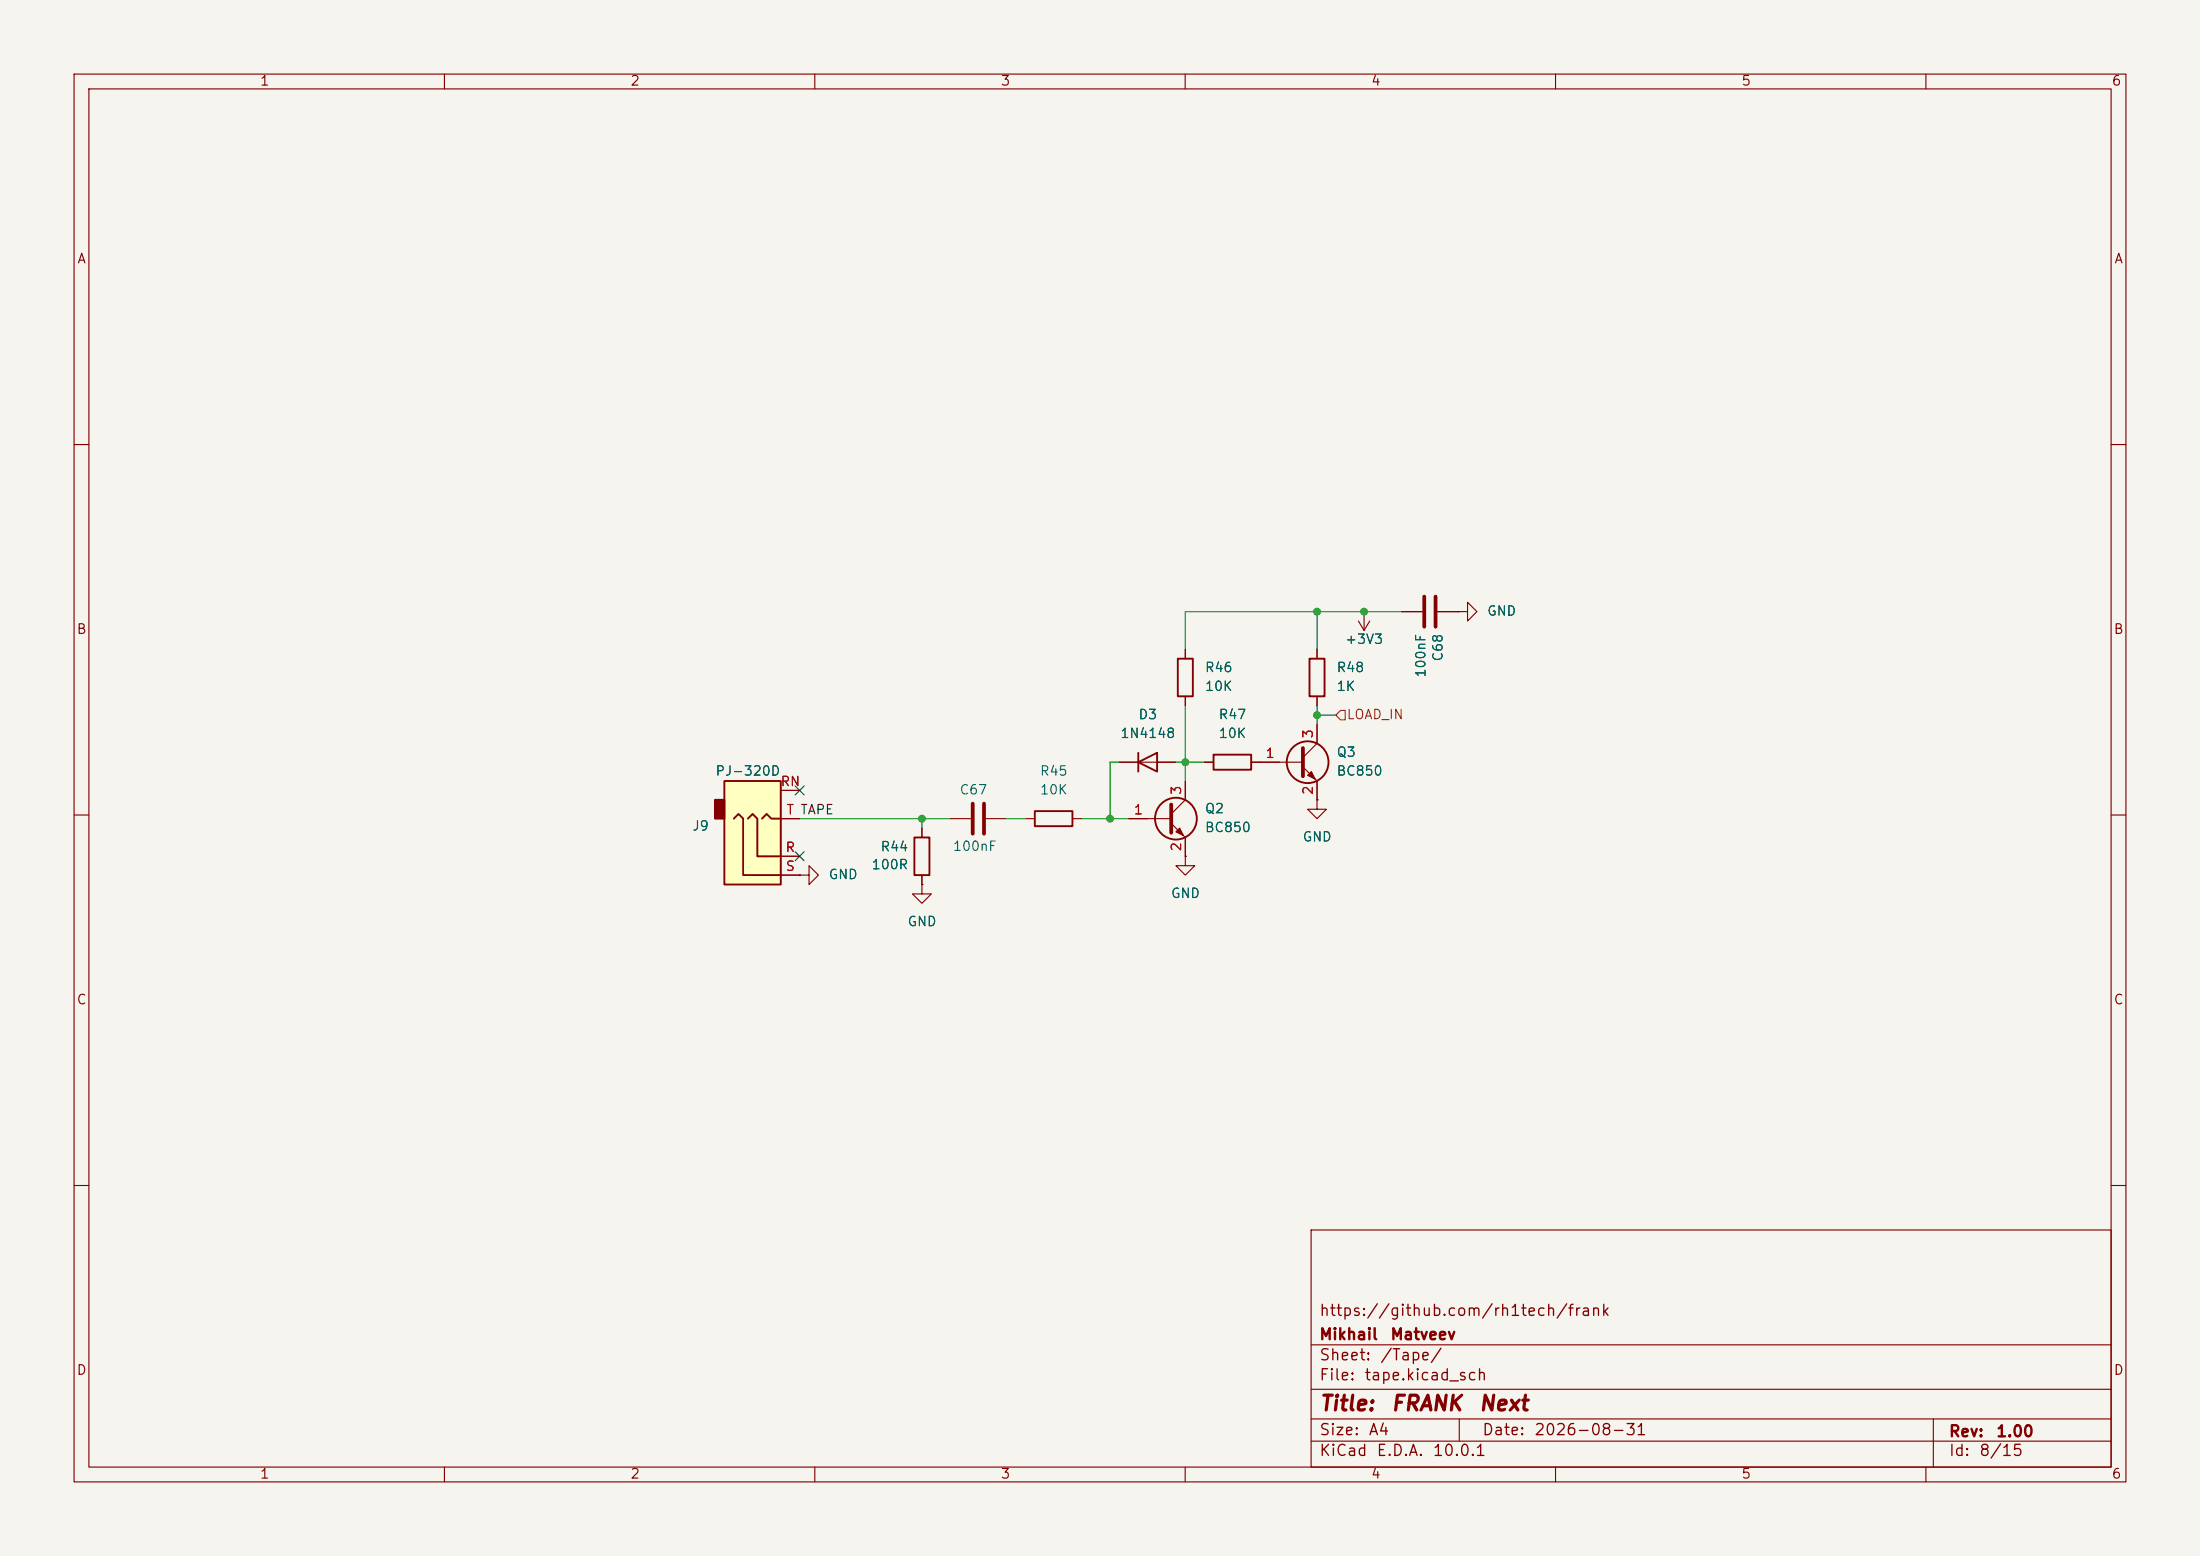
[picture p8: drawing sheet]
<svg xmlns="http://www.w3.org/2000/svg" width="297mm" height="210mm" viewBox="0 0 297 210" stroke-linecap="round" stroke-linejoin="round" font-family="sans-serif">
<path d="M0 0h297v210h-297z" fill="#f5f4ef" stroke="#f5f4ef" stroke-width=".14"/>
<g fill="none" stroke="#840000" stroke-width=".15">
<path d="M10 10h277v190h-277zM12 12h273v186h-273zM60 10v2M110 10v2M160 10v2M210 10v2M260 10v2M10 60h2M285 60h2M10 110h2M285 110h2M10 160h2"/>
<path d="M177 166h108v32h-108zM285 160h2M60 198v2M110 198v2M160 198v2M177 194.5h108M177 191.5h108M177 187.5h108M177 181.5h108M197 191.5v3M210 198v2M260 198v2"/>
<path d="M261 191.5v6.5"/>
</g>
<path d="M97.8 105.4h7.6v14h-7.6z" fill="#ffffc2"/>
<path d="M96.5 108h1.3v2.5h-1.3z" fill="#840000" stroke="#840000" stroke-width=".25"/>
<g fill="none" stroke="#840000" stroke-width=".25">
<path d="M159 88.9h2v5.1h-2zM176.8 88.9h2v5.1h-2zM97.8 105.4h7.6v14h-7.6zM99.1 110.5l.6-.6 .6 .6v7.6h5.1M101 110.5l.6-.6 .6 .6v5.1h3.2M102.9 110.5l.6-.6 .6 .6h1.3M123.4 113h2.1v5.1h-2.1zM139.7 109.5h5.1v2h-5.1zM153.7 102.9l2.5-1.3v2.5zM153.7 101.6v2.5M163.8 101.9h5.1v2h-5.1z"/>
<circle cx="158.7" cy="110.5" r="2.82"/>
<circle cx="176.5" cy="102.9" r="2.82"/>
</g>
<g fill="none" stroke="#840000" stroke-width=".15">
<path d="M160 87.6v1.3M160 94v1.3M177.8 87.6v1.3M177.8 94v1.3M177.8 97.8v2.5l-1.9 1.9M183.4 83.8l.7 1.3M184.1 82.6h.1M184.1 82.6v2.5M184.9 83.8l-.8 1.3M189.2 82.6h2.8M194.1 82.6h2.7M196.8 82.6h1.3v-1.3l1.3 1.3-1.3 1.2v-1.2"/>
<path d="M196.8 82.6h.1M105.4 115.6h2.5M105.4 106.7h2.5M105.4 118.1h2.5M105.4 110.5h2.5M107.9 118.1h1.3v-1.3l1.3 1.3-1.3 1.3v-1.3M107.9 118.1h.1M124.5 119.4v1.3h1.2l-1.2 1.2-1.3-1.2h1.3M124.5 119.4h.1M124.5 111.8v1.2M124.5 118.1v1.3M128.3 110.5h2.8"/>
<path d="M133.1 110.5h2.8M138.4 110.5h1.3M144.8 110.5h1.2M151.1 102.9h7.6M152.4 110.5h5.7M158.1 111.1l1.9 1.9v2.6M160 115.6v1.2h1.3l-1.3 1.3-1.3-1.3h1.3M160 115.6h.1M160 105.4v2.6l-1.9 1.9M162.6 102.9h1.2M168.9 102.9h7M175.9 103.5l1.9 1.9v2.6"/>
<path d="M177.8 108v1.2h1.3l-1.3 1.3-1.3-1.3h1.3M177.8 108h.1"/>
</g>
<path d="M192.3 80.5v4.1M193.8 80.5v4.1M131.3 108.5v4M132.8 108.5v4M158.1 108.6v3.8M175.9 101v3.8" fill="none" stroke="#840000" stroke-width=".51"/>
<g fill="#840000" stroke="#840000" stroke-width=".15">
<path d="M158.7 112.3l.6-.5 .5 1z"/>
<path d="M176.5 104.6l.5-.5 .5 1.1z"/>
</g>
<path d="M181 95.9h.6v1.3h-.6l-.7-.7z" fill="none" stroke="#725600" stroke-width=".15"/>
<path d="M160 95.3v10.1M177.8 82.6v5M177.8 95.3v2.5M177.8 96.5h2.5M189.2 82.6h-29.2v5M107.9 110.5h20.4M124.5 110.5v1.3M135.9 110.5h2.5M146 110.5h6.4M151.1 102.9h-1.2v7.6M158.7 102.9h3.9" fill="none" stroke="#009600" stroke-width=".15"/>
<path d="M107.3 106.1l1.3 1.2M107.3 115l1.3 1.2M108.6 106.1l-1.3 1.2M108.6 115l-1.3 1.2" fill="none" stroke="#000084" stroke-width=".15"/>
<g fill="#009600" stroke="#009600" stroke-width=".14">
<circle cx="160" cy="102.9" r=".46"/>
<circle cx="177.8" cy="82.6" r=".46"/>
<circle cx="177.8" cy="96.5" r=".46"/>
<circle cx="149.9" cy="110.5" r=".46"/>
<circle cx="184.1" cy="82.6" r=".46"/>
<circle cx="124.5" cy="110.5" r=".46"/>
</g>
<g font-size="2" fill="#840000">
<text x="178" y="190.9">Title:</text>
<text x="187.7" y="190.9">FRANK</text>
<text x="199.5" y="190.9">Next</text>
</g>
<g font-size="1.5" fill="#840000">
<text x="178" y="178">https://github.com/rh1tech/frank</text>
<text x="178" y="184">Sheet:</text>
<text x="178" y="181.2">Mikhail</text>
<text x="186.2" y="184">/Tape/</text>
<text x="187.6" y="181.2">Matveev</text>
<text x="178" y="186.7">File:</text>
<text x="184.1" y="186.7">tape.kicad_sch</text>
<text x="178" y="196.9">KiCad</text>
<text x="178" y="194.1">Size:</text>
<text x="184.7" y="194.1">A4</text>
<text x="185.7" y="196.9">E.D.A.</text>
<text x="193.3" y="196.9">10.0.1</text>
<text x="200" y="194.1">Date:</text>
<text x="207" y="194.1">2026-08-31</text>
<text x="263" y="194.3">Rev:</text>
<text x="263" y="196.9">Id:</text>
<text x="267.1" y="196.9">8/15</text>
<text x="269.4" y="194.3">1.00</text>
</g>
<g font-size="1.3" fill="#840000">
<text x="35" y="11.9">1</text>
<text x="85" y="11.9">2</text>
<text x="135" y="11.9">3</text>
<text x="185" y="11.9">4</text>
<text x="235" y="11.9">5</text>
<text x="285" y="11.9">6</text>
<text x="10.3" y="35.9">A</text>
<text x="285.3" y="35.9">A</text>
<text x="10.3" y="85.9">B</text>
<text x="285.3" y="85.9">B</text>
<text x="10.3" y="135.9">C</text>
<text x="285.3" y="135.9">C</text>
<text x="10.3" y="185.9">D</text>
<text x="285.3" y="185.9">D</text>
<text x="35" y="199.9">1</text>
<text x="85" y="199.9">2</text>
<text x="135" y="199.9">3</text>
<text x="185" y="199.9">4</text>
<text x="235" y="199.9">5</text>
<text x="285" y="199.9">6</text>
</g>
<g font-size="1.3" fill="#006464">
<text x="200.7" y="83.4">GND</text>
<text x="181.5" y="87.2">+3V3</text>
<text x="195.1" y="89.4" transform="rotate(-90 195.1 89.4)">C68</text>
<text x="162.6" y="91">R46</text>
<text x="162.6" y="93.6">10K</text>
<text x="180.3" y="93.6">1K</text>
<text x="180.3" y="91">R48</text>
<text x="192.8" y="91.5" transform="rotate(-90 192.8 91.5)">100nF</text>
<text x="151.1" y="99.9">1N4148</text>
<text x="153.6" y="97.4">D3</text>
<text x="164.4" y="97.4">R47</text>
<text x="164.4" y="99.9">10K</text>
<text x="96.5" y="105">PJ-320D</text>
<text x="129.4" y="107.5">C67</text>
<text x="140.3" y="105">R45</text>
<text x="140.3" y="107.5">10K</text>
<text x="180.3" y="105">BC850</text>
<text x="180.3" y="102.5">Q3</text>
<text x="93.4" y="112.4">J9</text>
<text x="162.6" y="112.6">BC850</text>
<text x="162.6" y="110.1">Q2</text>
<text x="175.8" y="113.9">GND</text>
<text x="111.8" y="119">GND</text>
<text x="117.6" y="117.6">100R</text>
<text x="118.8" y="115.2">R44</text>
<text x="128.5" y="115.2">100nF</text>
<text x="122.4" y="125.3">GND</text>
<text x="158" y="121.5">GND</text>
</g>
<g font-size="1.3" fill="#a90000">
<text x="177.5" y="99.8" transform="rotate(-90 177.5 99.8)">3</text>
<text x="105.3" y="106.4">RN</text>
<text x="159.8" y="107.4" transform="rotate(-90 159.8 107.4)">3</text>
<text x="170.7" y="102.6">1</text>
<text x="177.5" y="107.4" transform="rotate(-90 177.5 107.4)">2</text>
<text x="106.1" y="110.2">T TAPE</text>
<text x="106.1" y="110.2">T</text>
<text x="153" y="110.2">1</text>
<text x="105.9" y="115.3">R</text>
<text x="106" y="117.9">S</text>
<text x="159.8" y="115" transform="rotate(-90 159.8 115)">2</text>
</g>
<text font-size="1.3" fill="#725600" x="181.7" y="97.4">LOAD_IN</text>
</svg>
